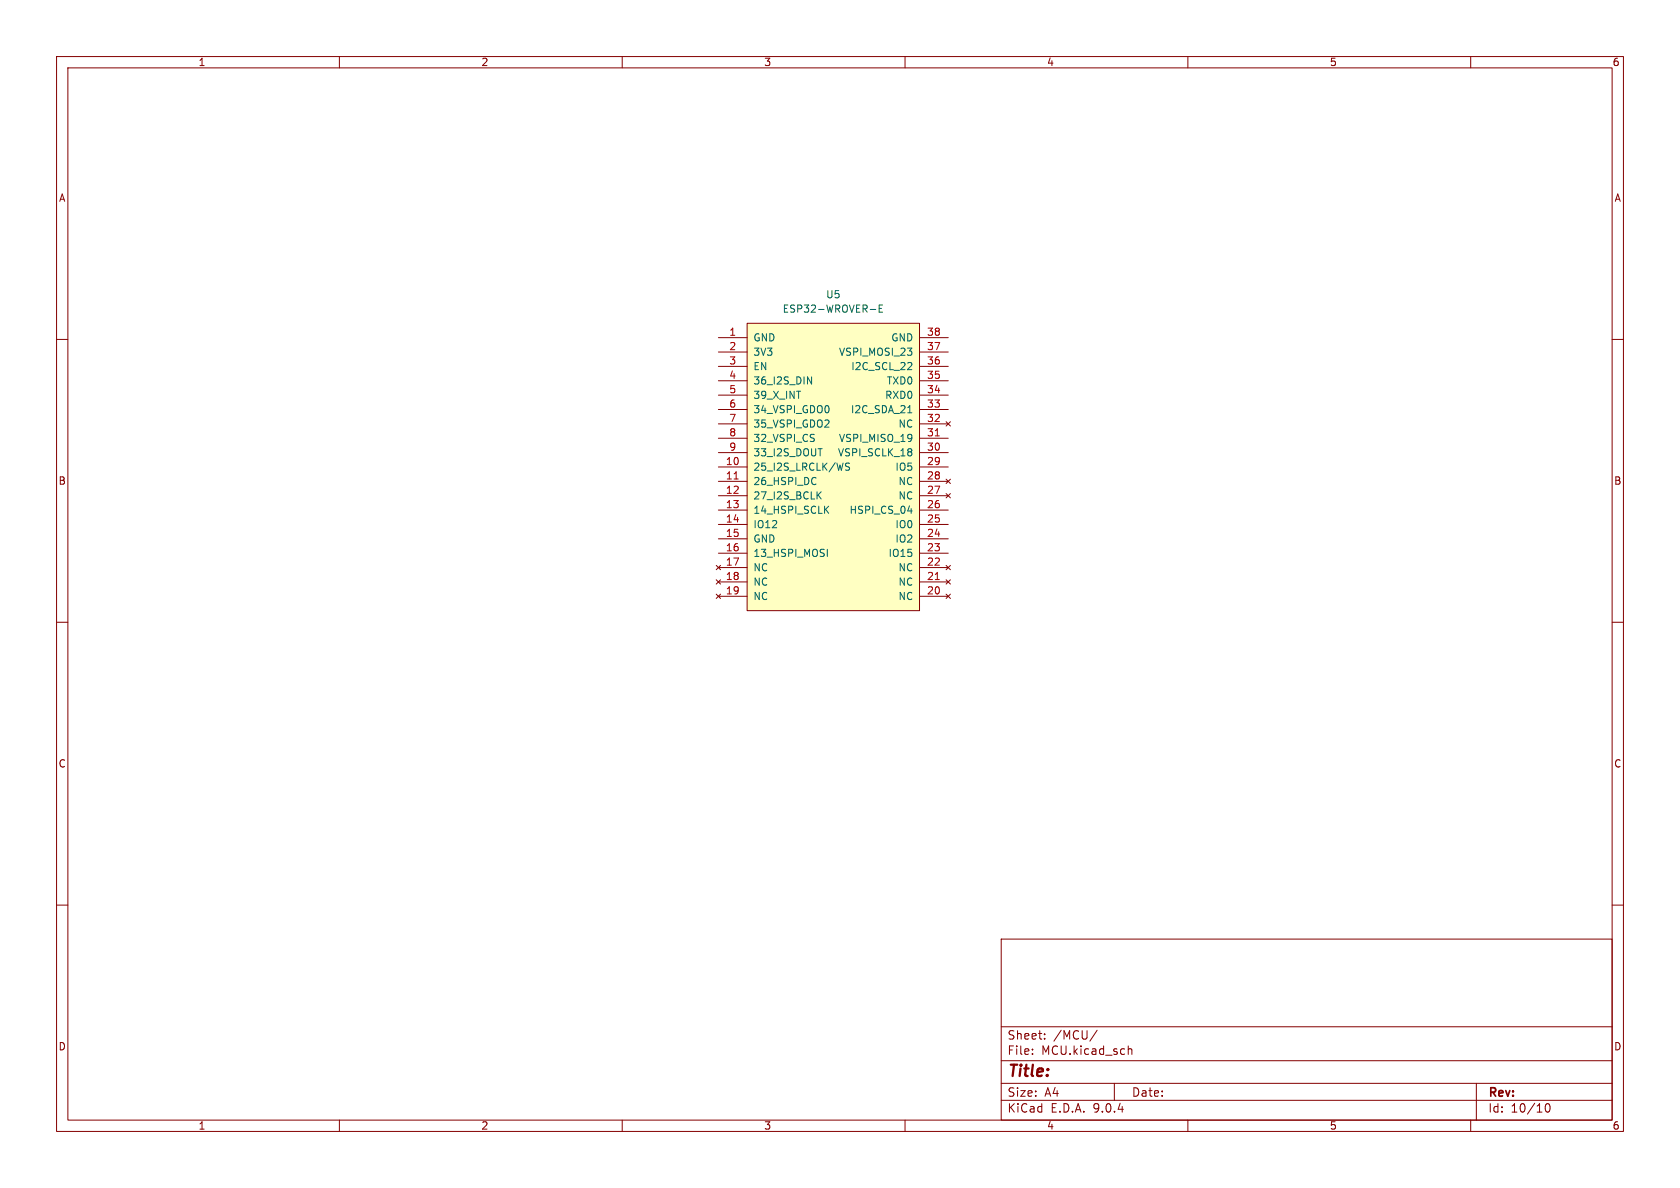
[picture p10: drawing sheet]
<svg xmlns="http://www.w3.org/2000/svg" width="297mm" height="210mm" viewBox="0 0 297 210" stroke-linecap="round" stroke-linejoin="round" font-family="sans-serif">
<g fill="none" stroke="#840000" stroke-width=".18">
<path d="M10 10h277v190h-277zM12 12h273v186h-273zM60 10v2M110 10v2M160 10v2M210 10v2M260 10v2M10 60h2M285 60h2M10 110h2M285 110h2M10 160h2"/>
<path d="M177 166h108v32h-108zM285 160h2M60 198v2M110 198v2M160 198v2M177 194.5h108M177 191.5h108M177 187.5h108M177 181.5h108M182.5 186.3v.1M182.5 185.5v.1M184.7 183.6v.1"/>
<path d="M184.7 182.8v.1M194 182.1l-1.3 2M197 191.5v3M199.5 184.9v1.5M199.5 185.5l.2-.1 .3 .1 .1 .9M210 198v2M260 198v2M261 191.5v6.5M273.3 195.2l.2-.1a.81 .81 0 0 1 .6 .6 .81 .81 0 0 1-.3 .8l-.1 .1a.81 .81 0 0 1-.4-1.4z"/>
</g>
<path d="M132.1 57.2h30.5v50.8h-30.5z" fill="#ffffc2"/>
<g fill="none" stroke="#840000" stroke-width=".18">
<path d="M127 59.7h5.1M132.1 57.2h30.5v50.8h-30.5zM162.6 59.7h5M127 62.2h5.1M127 64.8h5.1M127 67.3h5.1M127 69.9h5.1M127 72.4h5.1M127 74.9h5.1M127 77.5h5.1M162.6 62.2h5M162.6 64.8h5"/>
<path d="M162.6 67.3h5M162.6 69.9h5M162.6 72.4h5M162.6 74.9h5M162.6 77.5h5M167.3 74.5l.7 .8M168 74.5l-.7 .8M126.6 99.9l.8 .8M127 80h5.1M127 82.6h5.1M127 85.1h5.1M127 87.6h5.1"/>
<path d="M127 90.2h5.1M127 92.7h5.1M127 95.3h5.1M127 97.8h5.1M127.4 99.9l-.8 .8M162.6 80h5M162.6 82.6h5M162.6 85.1h5M162.6 87.6h5M162.6 90.2h5M162.6 92.7h5M162.6 95.3h5"/>
<path d="M162.6 97.8h5M167.3 84.7l.7 .8M167.3 87.2l.7 .8M167.3 99.9l.7 .8M168 84.7l-.7 .8M168 87.2l-.7 .8M168 99.9l-.7 .8M126.6 102.5l.8 .8M126.6 105l.8 .8M127 100.3h5.1M127 102.9h5.1M127 105.4h5.1"/>
<path d="M127.4 102.5l-.8 .8M127.4 105l-.8 .8M162.6 100.3h5M162.6 102.9h5M162.6 105.4h5M167.3 102.5l.7 .8M167.3 105l.7 .8M168 102.5l-.7 .8M168 105l-.7 .8"/>
</g>
<g fill="none" stroke="#006464" stroke-width=".18">
<path d="M153.9 54.7h.9M155.4 54.5h.4M156 53.9h-.6v1.3h.6M142.8 66.6l.7 1.3v-1.3M144.6 79.3h.8M160.5 73h.7M161 64.1l.2 .2-.1 .3-.7 .7h.8M161.1 79.4v.3M161.1 80v.5M144.2 84.5h.1M144.3 85.5l-.1 .1M144.6 87.5l.6 .7"/>
<path d="M145.2 86.9l-.8 .8M146 90l.5 .7M146.3 97.1v1.3M146.5 89.5l-.7 .7M150.2 81.9h-.5l-.2 .1v.3l.6 .3 .1 .3-.3 .2h-.4M160.5 90.3h.8"/>
</g>
<path d="M165.3 77.1h.8M129.8 84.7h.7M165.3 102.5h.8" fill="none" stroke="#a90000" stroke-width=".18"/>
<text font-size="2.8" fill="#840000" x="178" y="190.9">Title:</text>
<g font-size="2.1" fill="#840000">
<text x="178" y="184">Sheet:</text>
<text x="186.2" y="184">/MCU/</text>
<text x="178" y="186.7">File:</text>
<text x="184.1" y="186.7">MCU.kicad_sch</text>
<text x="178" y="196.9">KiCad</text>
<text x="178" y="194.1">Size:</text>
<text x="184.7" y="194.1">A4</text>
<text x="185.7" y="196.9">E.D.A.</text>
<text x="193.3" y="196.9">9.0.4</text>
<text x="200" y="194.1">Date:</text>
<text x="263" y="194.3">Rev:</text>
<text x="263" y="196.9">Id:</text>
<text x="267.1" y="196.9">10/10</text>
</g>
<g font-size="1.8" fill="#840000">
<text x="35" y="11.9">1</text>
<text x="85" y="11.9">2</text>
<text x="135" y="11.9">3</text>
<text x="185" y="11.9">4</text>
<text x="235" y="11.9">5</text>
<text x="285" y="11.9">6</text>
<text x="10.3" y="35.9">A</text>
<text x="285.3" y="35.9">A</text>
<text x="10.3" y="85.9">B</text>
<text x="285.3" y="85.9">B</text>
<text x="10.3" y="135.9">C</text>
<text x="285.3" y="135.9">C</text>
<text x="10.3" y="185.9">D</text>
<text x="285.3" y="185.9">D</text>
<text x="35" y="199.9">1</text>
<text x="85" y="199.9">2</text>
<text x="135" y="199.9">3</text>
<text x="185" y="199.9">4</text>
<text x="235" y="199.9">5</text>
<text x="285" y="199.9">6</text>
</g>
<g font-size="1.8" fill="#006464">
<text x="145.9" y="52.9">U5</text>
<text x="138.3" y="55.5">ESP32-WROVER-E</text>
<text x="133.1" y="60.6">GND</text>
<text x="133.1" y="63.1">3V3</text>
<text x="133.1" y="65.6">EN</text>
<text x="148.2" y="63.1">VSPI_MOSI_23</text>
<text x="150.4" y="65.6">I2C_SCL_22</text>
<text x="157.5" y="60.6">GND</text>
<text x="133.1" y="68.2">36_I2S_DIN</text>
<text x="133.1" y="70.7">39_X_INT</text>
<text x="156.4" y="70.7">RXD0</text>
<text x="156.7" y="68.2">TXD0</text>
<text x="133.1" y="73.3">34_VSPI_GDO0</text>
<text x="133.1" y="75.8">35_VSPI_GDO2</text>
<text x="150.3" y="73.3">I2C_SDA_21</text>
<text x="158.7" y="75.8">NC</text>
<text x="133.1" y="78.3">32_VSPI_CS</text>
<text x="133.1" y="80.9">33_I2S_DOUT</text>
<text x="133.1" y="83.4">25_I2S_LRCLK/WS</text>
<text x="148" y="80.9">VSPI_SCLK_18</text>
<text x="148.2" y="78.3">VSPI_MISO_19</text>
<text x="158.2" y="83.4">IO5</text>
<text x="133.1" y="86">26_HSPI_DC</text>
<text x="133.1" y="88.5">27_I2S_BCLK</text>
<text x="158.7" y="86">NC</text>
<text x="158.7" y="88.5">NC</text>
<text x="133.1" y="91">14_HSPI_SCLK</text>
<text x="133.1" y="93.6">IO12</text>
<text x="150.1" y="91">HSPI_CS_04</text>
<text x="158.2" y="93.6">IO0</text>
<text x="133.1" y="96.1">GND</text>
<text x="133.1" y="98.7">13_HSPI_MOSI</text>
<text x="133.1" y="101.2">NC</text>
<text x="157" y="98.7">IO15</text>
<text x="158.2" y="96.1">IO2</text>
<text x="158.7" y="101.2">NC</text>
<text x="133.1" y="103.7">NC</text>
<text x="133.1" y="106.3">NC</text>
<text x="158.7" y="103.7">NC</text>
<text x="158.7" y="106.3">NC</text>
</g>
<g font-size="1.8" fill="#a90000">
<text x="128.8" y="59.4">1</text>
<text x="163.8" y="59.4">38</text>
<text x="128.8" y="62">2</text>
<text x="128.8" y="64.5">3</text>
<text x="163.8" y="62">37</text>
<text x="163.8" y="64.5">36</text>
<text x="128.8" y="67.1">4</text>
<text x="128.8" y="69.6">5</text>
<text x="163.8" y="67.1">35</text>
<text x="163.8" y="69.6">34</text>
<text x="128.8" y="72.1">6</text>
<text x="128.8" y="74.7">7</text>
<text x="128.8" y="77.2">8</text>
<text x="163.8" y="72.1">33</text>
<text x="163.8" y="74.7">32</text>
<text x="163.8" y="77.2">31</text>
<text x="128.2" y="82.3">10</text>
<text x="128.8" y="79.8">9</text>
<text x="163.8" y="79.8">30</text>
<text x="163.8" y="82.3">29</text>
<text x="128.2" y="84.8">11</text>
<text x="128.2" y="87.4">12</text>
<text x="128.2" y="89.9">13</text>
<text x="163.8" y="84.8">28</text>
<text x="163.8" y="87.4">27</text>
<text x="163.8" y="89.9">26</text>
<text x="128.2" y="92.5">14</text>
<text x="128.2" y="95">15</text>
<text x="163.8" y="92.5">25</text>
<text x="163.8" y="95">24</text>
<text x="128.2" y="97.5">16</text>
<text x="128.2" y="100.1">17</text>
<text x="163.8" y="97.5">23</text>
<text x="163.8" y="100.1">22</text>
<text x="128.2" y="102.6">18</text>
<text x="128.2" y="105.2">19</text>
<text x="163.8" y="102.6">21</text>
<text x="163.8" y="105.2">20</text>
</g>
</svg>
